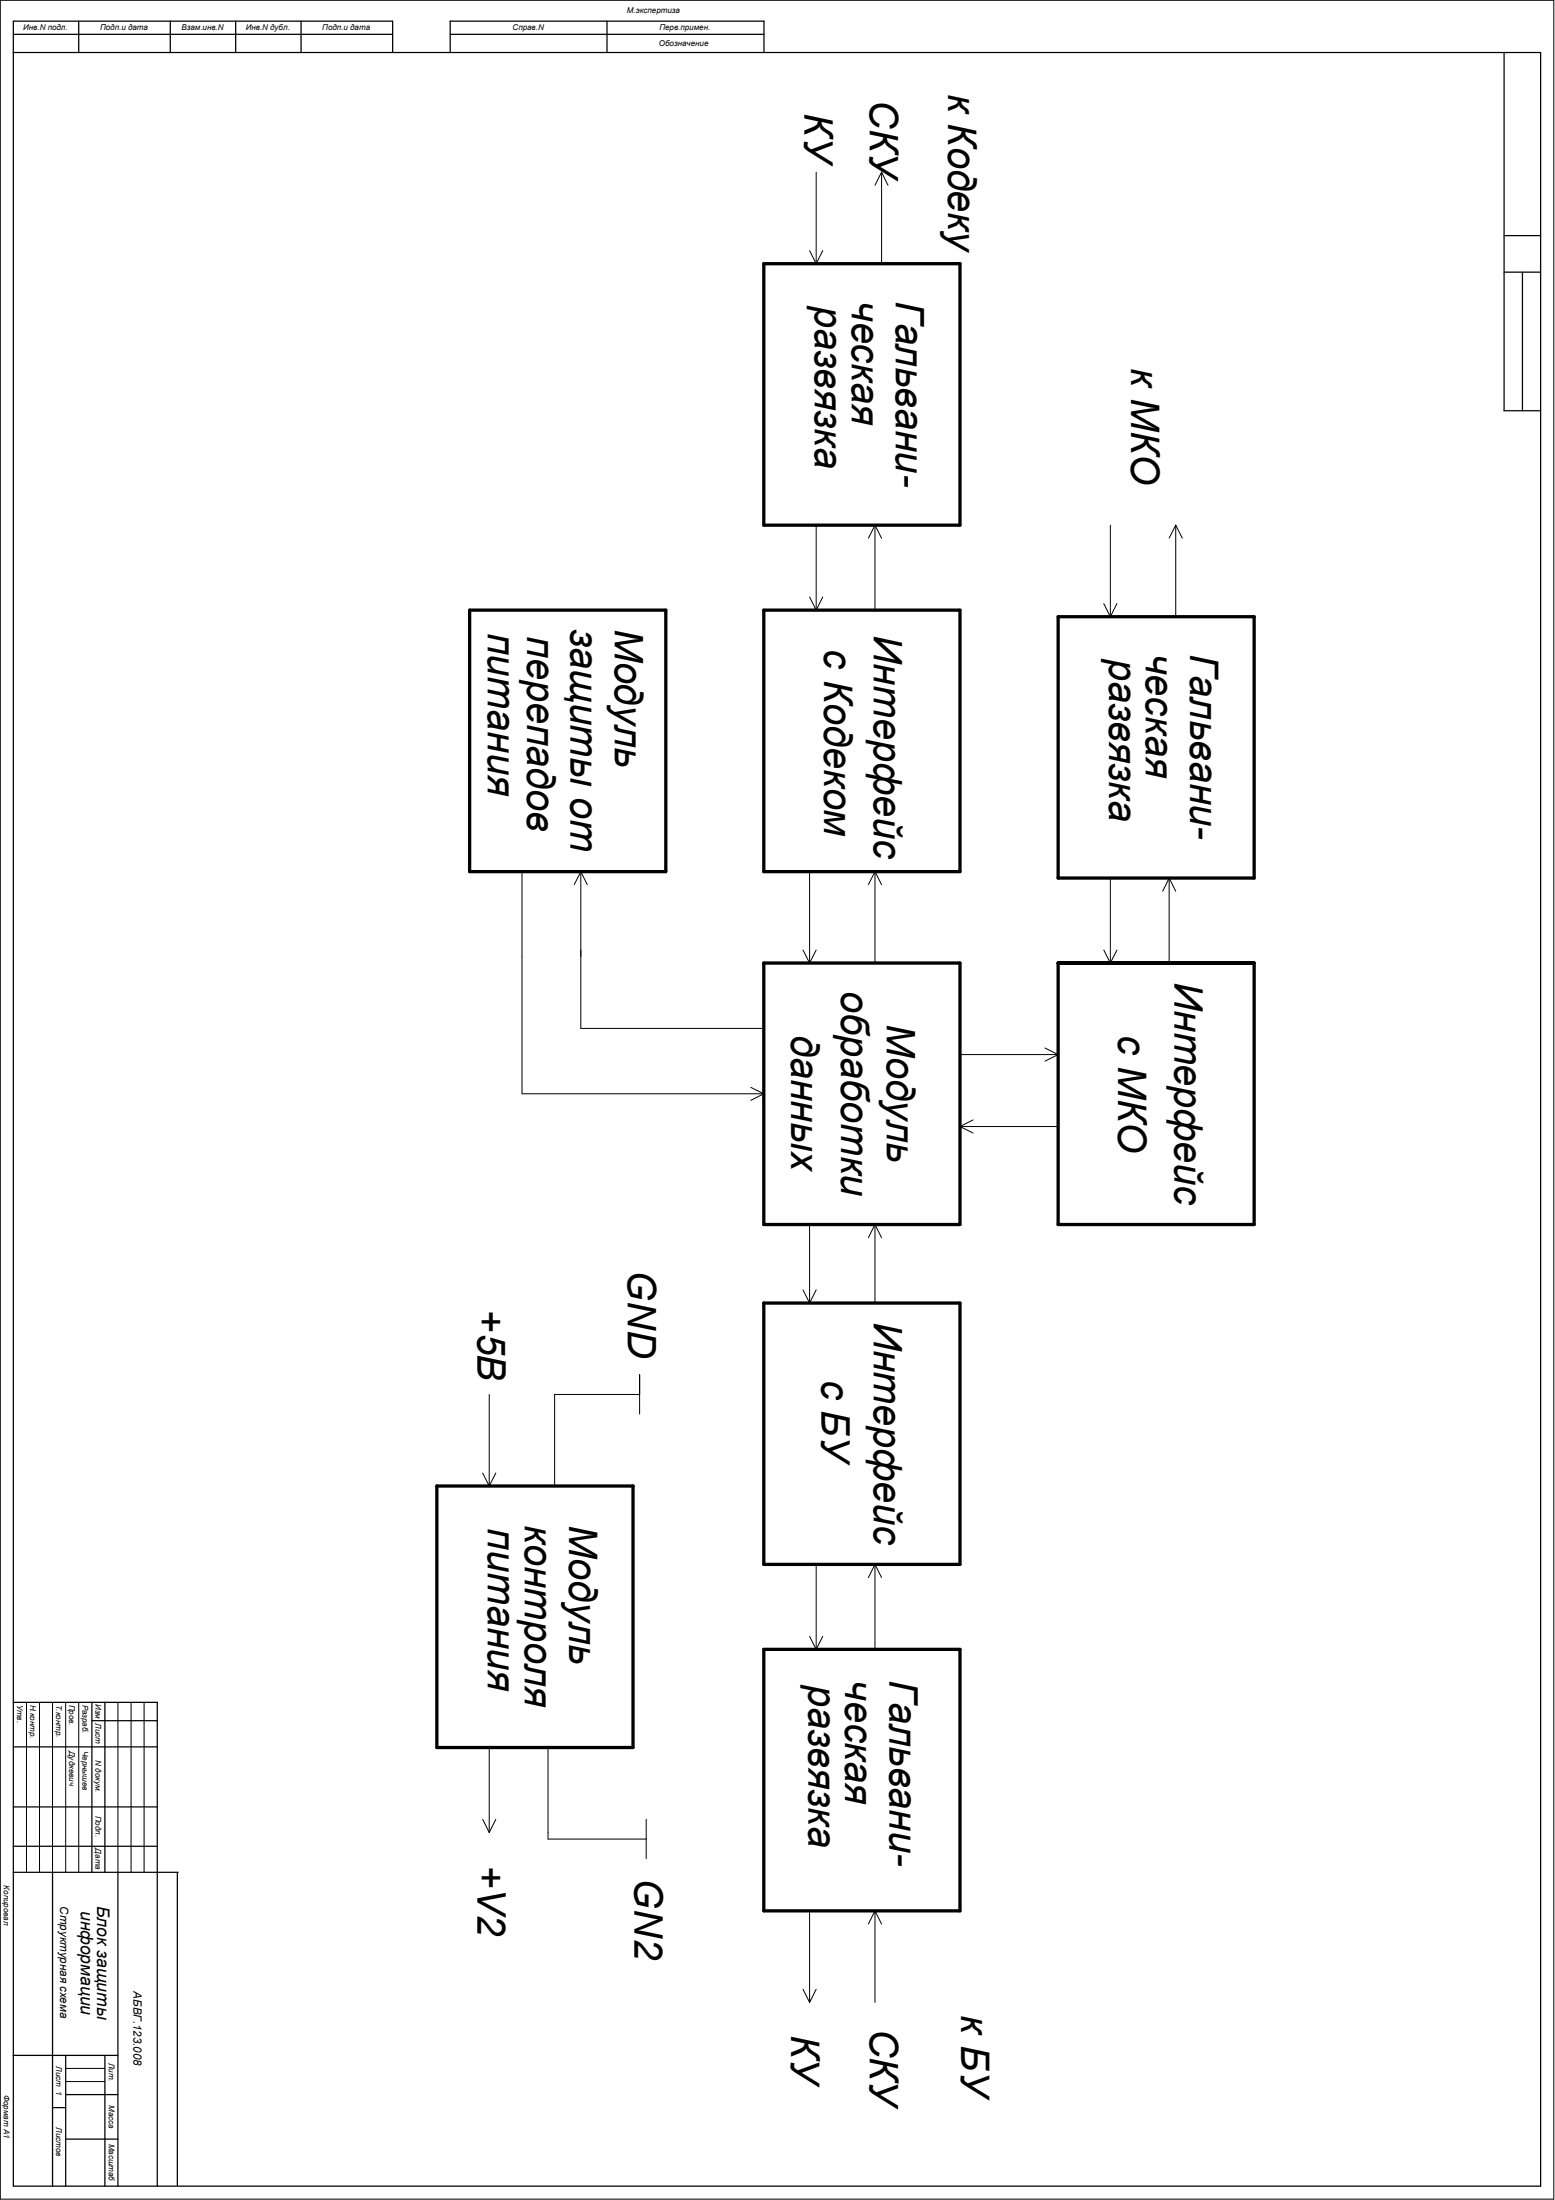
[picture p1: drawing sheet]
<svg xmlns="http://www.w3.org/2000/svg" width="210mm" height="297mm" viewBox="0 0 210 297" stroke-linecap="round" stroke-linejoin="round" font-family="sans-serif">
<g fill="none" stroke="#000" stroke-width=".13">
<path d="M0 0h209.7v296.9h-209.7zM109.3 33.8l.9 1.8M110.2 23.2v12.4M111.1 33.8l-.9 1.8M119 23.2l-.9 1.8M119 23.2l.9 1.8M119 23.2v12.4M110.2 70.9v11.5M118.1 70.9l-.9 1.8M118.1 70.9l.9 1.8M118.1 70.9v11.5M149.9 70.9v12.4"/>
<path d="M158.7 70.9l-.9 1.8M158.7 70.9l.9 1.8M158.7 70.9v12.4M109.3 80.6l.9 1.8M111.1 80.6l-.9 1.8M149 81.5l.9 1.8M150.8 81.5l-.9 1.8M70.5 117.7v30h32.6M78.4 117.7l-.9 1.7M78.4 117.7l.9 1.7M78.4 117.7v21.2h24.7M109.3 117.7v12.3"/>
<path d="M118.1 117.7l-.9 1.7M118.1 117.7l.9 1.7M118.1 117.7v12.3M149.9 118.6v11.4M157.8 118.6l.9 1.7M157.8 118.6l-.8 1.7M157.8 118.6v11.4M108.4 128.3l.9 1.7M110.2 128.3l-.9 1.7M149 128.3l.9 1.7M150.8 128.3l-.9 1.7M101.3 146.8l1.8 .9"/>
<path d="M103.1 147.7l-1.8 .9M129.6 152.1l1.7 .9M129.6 142.4h13.2M129.6 152.1h13.2M131.3 151.2l-1.7 .9M141.1 141.5l1.7 .9M142.8 142.4l-1.7 .9M108.4 174.2l.9 1.7M109.3 165.3v10.6M110.2 174.2l-.9 1.7M118.1 165.3l-.9 1.8M118.1 165.3l.9 1.8"/>
<path d="M118.1 165.3v10.6M65.2 198.9l.8 1.7M66 188.3v12.3M66.9 198.9l-.9 1.7M86.3 190.9v-5.3v2.7h-11.4v12.3M110.2 211.2v11.5M118.1 211.2l-.9 1.8M118.1 211.2l.9 1.8M118.1 211.2v11.5M3.6 229.8v23M5.3 229.8v23M7.1 229.8v23"/>
<path d="M8.9 229.8v23M10.6 229.8v23M15.9 229.8v23M17.7 229.8v23M19.5 229.8v23M66 235.9v11.5M74 235.9v12.4h13.2M109.3 220.9l.9 1.8M111.1 220.9l-.9 1.8M65.2 245.6l.8 1.8M66.9 245.6l-.9 1.8M87.2 245.6v5.4"/>
<path d="M109.3 258v12.4M118.1 258v12.4M118.1 258l-.9 1.8M118.1 258l.9 1.8M8.9 279.3h5.3M108.4 268.6l.9 1.8M110.2 268.6l-.9 1.8M8.9 281.1h5.3"/>
</g>
<g fill="none" stroke="#000" stroke-width=".17">
<path d="M1.8 7.1h206.2v288.1h-206.2v-292.3h51.2v4.2M1.8 4.6h51.2M10.6 2.9v4.2M23 2.9v4.2M31.8 2.9v4.2M40.6 2.9v4.2M60.8 7.1v-4.2h42.3v4.2M60.8 4.6h42.3M81.9 2.9v4.2M203 7.1v48.4h5M203 31.8h5M203 36.7h5"/>
<path d="M205.5 36.7v18.8M1.8 229.8h19.4v65.4M1.8 235.9h19.4M12.4 232.3h8.8M12.4 229.8v23M14.2 229.8v23M1.8 244h19.4M1.8 249.3h19.4M1.8 252.8h22.2M7.1 252.8v42.4M15.9 252.8v42.4M23.9 252.9v42.2"/>
<path d="M1.8 277.5h14.1M8.9 277.5v17.7M14.2 277.5v17.7M7.1 284.6h1.8M8.9 282.8h7M8.9 288.8h7"/>
</g>
<path d="M103.1 35.6h26.5v35.3h-26.5zM63.4 82.4h26.5v35.3h-26.5zM103.1 82.4h26.5v35.3h-26.5zM142.8 83.3h26.5v35.3h-26.5zM103.1 130h26.5v35.3h-26.5zM142.8 130h26.5v35.3h-26.5zM103.1 175.9h26.5v35.3h-26.5zM59 200.6h26.4v35.3h-26.4zM103.1 222.7h26.5v35.3h-26.5z" fill="none" stroke="#000" stroke-width=".44"/>
<g font-size="5.3">
<text x="108.6" y="15.3" transform="rotate(90 108.6 15.3)">КУ</text>
<text x="117.4" y="13.5" transform="rotate(90 117.4 13.5)">СКУ</text>
<text x="128" y="12.7" transform="rotate(90 128 12.7)">к Кодеку</text>
<text x="110" y="41.3" transform="rotate(90 110 41.3)">развязка</text>
<text x="115" y="40.7" transform="rotate(90 115 40.7)">ческая</text>
<text x="120.9" y="40.7" transform="rotate(90 120.9 40.7)">Гальвани-</text>
<text x="152.7" y="49.7" transform="rotate(90 152.7 49.7)">к МКО</text>
<text x="65.9" y="85.4" transform="rotate(90 65.9 85.4)">питания</text>
<text x="71.2" y="85.9" transform="rotate(90 71.2 85.9)">перепадов</text>
<text x="77" y="84.9" transform="rotate(90 77 84.9)">защиты от</text>
<text x="83" y="84.9" transform="rotate(90 83 84.9)">Модуль</text>
<text x="111.2" y="87.7" transform="rotate(90 111.2 87.7)">с Кодеком</text>
<text x="117.9" y="85.8" transform="rotate(90 117.9 85.8)">Интерфейс</text>
<text x="149.7" y="89" transform="rotate(90 149.7 89)">развязка</text>
<text x="154.7" y="88.3" transform="rotate(90 154.7 88.3)">ческая</text>
<text x="160.7" y="88.3" transform="rotate(90 160.7 88.3)">Гальвани-</text>
<text x="113.5" y="133.8" transform="rotate(90 113.5 133.8)">обработки</text>
<text x="158.5" y="132.5" transform="rotate(90 158.5 132.5)">Интерфейс</text>
<text x="106.8" y="139.7" transform="rotate(90 106.8 139.7)">данных</text>
<text x="119.7" y="138.2" transform="rotate(90 119.7 138.2)">Модуль</text>
<text x="150.9" y="139.7" transform="rotate(90 150.9 139.7)">с МКО</text>
<text x="84.8" y="171.5" transform="rotate(90 84.8 171.5)">GND</text>
<text x="64.5" y="176.8" transform="rotate(90 64.5 176.8)">+5В</text>
<text x="117.9" y="178.4" transform="rotate(90 117.9 178.4)">Интерфейс</text>
<text x="110.9" y="186.3" transform="rotate(90 110.9 186.3)">с БУ</text>
<text x="65.9" y="206.4" transform="rotate(90 65.9 206.4)">питания</text>
<text x="70.8" y="205.9" transform="rotate(90 70.8 205.9)">контроля</text>
<text x="76.8" y="205.9" transform="rotate(90 76.8 205.9)">Модуль</text>
<text x="109.1" y="227.5" transform="rotate(90 109.1 227.5)">развязка</text>
<text x="114.1" y="226.9" transform="rotate(90 114.1 226.9)">ческая</text>
<text x="120.1" y="226.9" transform="rotate(90 120.1 226.9)">Гальвани-</text>
<text x="64.5" y="251.8" transform="rotate(90 64.5 251.8)">+V2</text>
<text x="85.6" y="253.6" transform="rotate(90 85.6 253.6)">GN2</text>
<text x="106.8" y="274.8" transform="rotate(90 106.8 274.8)">КУ</text>
<text x="117.4" y="273.9" transform="rotate(90 117.4 273.9)">СКУ</text>
<text x="129.8" y="272.1" transform="rotate(90 129.8 272.1)">к БУ</text>
</g>
<g font-size="2.3">
<text x="13.1" y="257.3" transform="rotate(90 13.1 257.3)">Блок защиты</text>
<text x="10.9" y="258" transform="rotate(90 10.9 258)">информации</text>
</g>
<g font-size="1.6">
<text x="8.1" y="257.4" transform="rotate(90 8.1 257.4)">Структурная схема</text>
<text x="18" y="268.9" transform="rotate(90 18 268.9)">АБВГ.123.008</text>
</g>
<g font-size="1.1">
<text x="3.1" y="4.1">Инв.N подл.</text>
<text x="13.5" y="4.1">Подп.и дата</text>
<text x="24.5" y="4.1">Взам.инв.N</text>
<text x="33.2" y="4.1">Инв.N дубл.</text>
<text x="43.5" y="4.1">Подп.и дата</text>
<text x="69.2" y="4.1">Справ.N</text>
<text x="84.6" y="1.8">М.экспертиза</text>
<text x="89" y="4.1">Перв.примен.</text>
<text x="88.9" y="6.2">Обозначение</text>
<text x="2.3" y="230.1" transform="rotate(90 2.3 230.1)">Утв.</text>
<text x="4.1" y="230.1" transform="rotate(90 4.1 230.1)">Н.контр.</text>
<text x="7.6" y="230.1" transform="rotate(90 7.6 230.1)">Т.контр.</text>
<text x="9.4" y="230.1" transform="rotate(90 9.4 230.1)">Пров.</text>
<text x="11.1" y="230.1" transform="rotate(90 11.1 230.1)">Разраб.</text>
<text x="12.9" y="230.1" transform="rotate(90 12.9 230.1)">Изм Лист</text>
<text x="9.4" y="236.4" transform="rotate(90 9.4 236.4)">Дудкевич</text>
<text x="11.1" y="236.4" transform="rotate(90 11.1 236.4)">Чернышев</text>
<text x="12.9" y="237.7" transform="rotate(90 12.9 237.7)">N докум.</text>
<text x="12.9" y="245.2" transform="rotate(90 12.9 245.2)">Подп.</text>
<text x="12.9" y="249.6" transform="rotate(90 12.9 249.6)">Дата</text>
<text x=".5" y="254.6" transform="rotate(90 .5 254.6)">Копировал</text>
<text x="7.6" y="279" transform="rotate(90 7.6 279)">Лист 1</text>
<text x="14.7" y="278.5" transform="rotate(90 14.7 278.5)">Лит.</text>
<text x=".5" y="282.8" transform="rotate(90 .5 282.8)">Формат A1</text>
<text x="7.6" y="287.2" transform="rotate(90 7.6 287.2)">Листов</text>
<text x="14.7" y="284.2" transform="rotate(90 14.7 284.2)">Масса</text>
<text x="14.7" y="289.4" transform="rotate(90 14.7 289.4)">Масштаб</text>
</g>
</svg>
